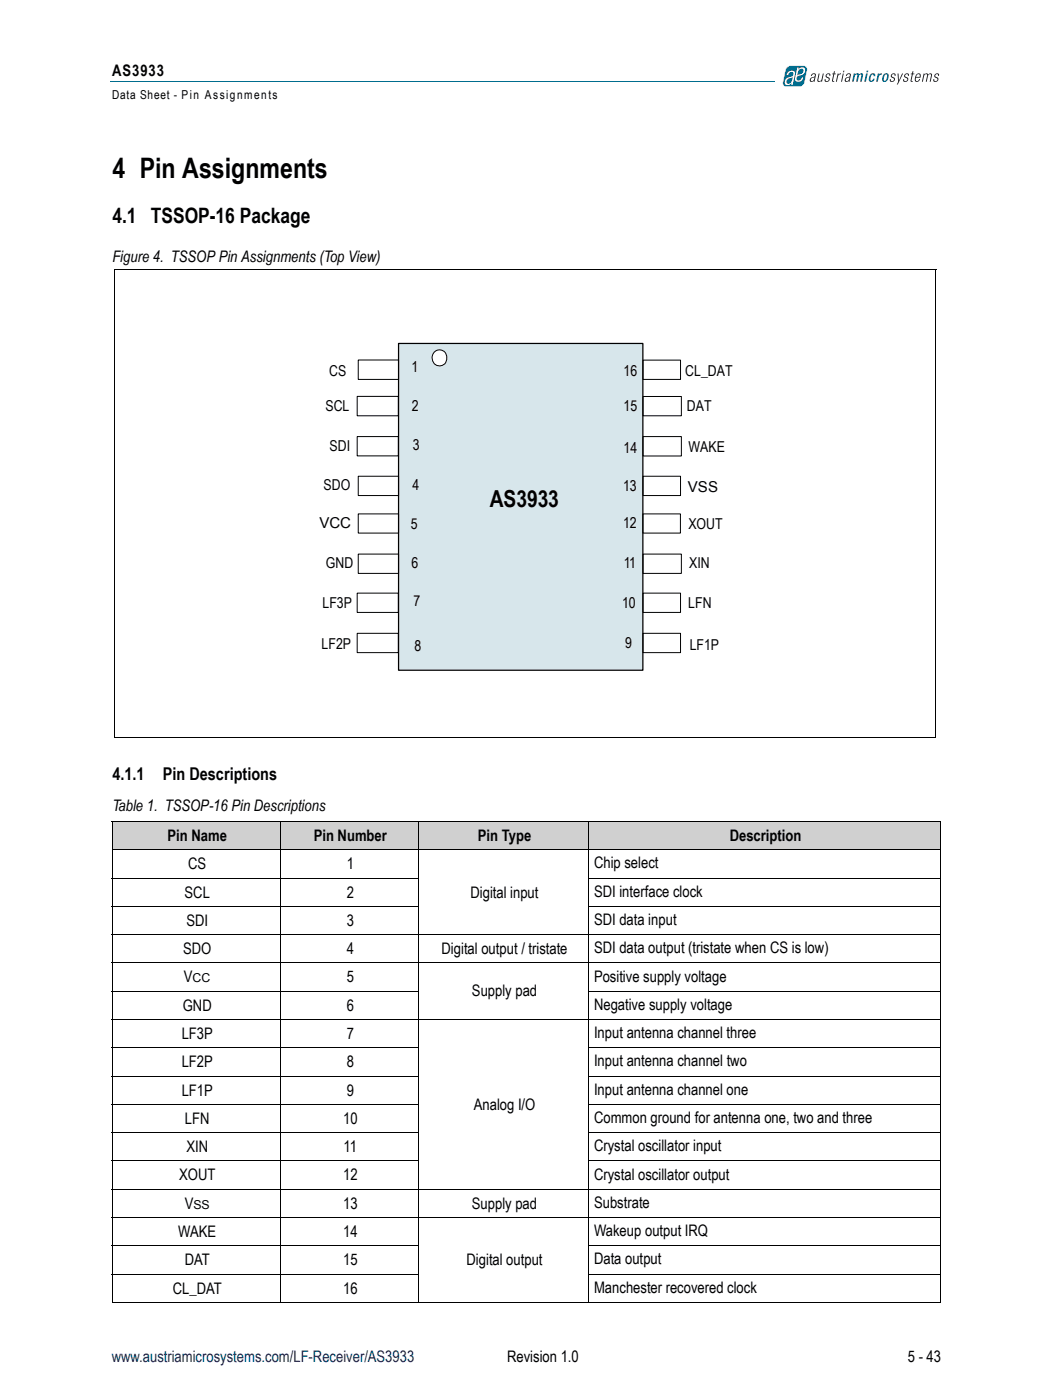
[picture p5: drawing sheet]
<svg xmlns="http://www.w3.org/2000/svg" width="210mm" height="279mm" viewBox="0 0 210 279" stroke-linecap="round" stroke-linejoin="round" font-family="sans-serif">
<path d="M22.1 16.2h132.5" fill="none" stroke="#006d8e" stroke-width=".2"/>
<path d="M157.1 13.4l.7-.3h2.5l.5 .1 .3 .6-.6 2.6a1.14 1.14 0 0 1-1 .9h-2.6l-.6-.2-.1-.7 .5-2.4z" fill="#006d8e"/>
<g fill="#fff">
<path d="M157.1 13.4l.7-.2h2.5a.66 .66 0 0 1 .7 .8l-.5 2.4a1.08 1.08 0 0 1-1 .9h-2.6a.66 .66 0 0 1-.7-.9l.6-2.4zM157.1 13.3l-.4 .7-.6 2.4 .2 .7 .6 .3h2.6a1.19 1.19 0 0 0 1.1-.9l.5-2.7-.3-.6-.5-.1h-2.5z"/>
<path d="M157.3 14.3a.85 .85 0 0 1 1.3 .2l-.4 2.4h-.3l.1-.4a.71 .71 0 0 1-1.1 .4 .71 .71 0 0 1-.1-1.2l1.1-.4a.46 .46 0 0 0 .4-.6 .46 .46 0 0 0-.6-.3l-.4 .6h-.4zM157.1 15.9l-.2 .6 .1 .2a.75 .75 0 0 0 1.1-.8l.1-.5z"/>
<path d="M159.1 13.5h.3l-.1 .4a.71 .71 0 0 1 1.1-.3 .71 .71 0 0 1 0 1.1l-1.1 .5a.46 .46 0 0 0-.3 .5 .46 .46 0 0 0 .6 .3l.4-.6h.3a.92 .92 0 0 1-.7 .9 .92 .92 0 0 1-1-.4zM159.5 13.9l-.4 1.2 .3-.2a.75 .75 0 0 0 .8-.3 .75 .75 0 0 0 0-.8l-.2-.1z"/>
</g>
<g fill="#1a171b">
<path d="M163.3 14.7h.2l-.2 1.5a.45 .45 0 0 0 .6-.4l.3-1.1h.2l-.4 1.6h-.2l.1-.2-.2 .1a.44 .44 0 0 1-.6 0z"/>
<path d="M164.9 14.8a.52 .52 0 0 1 .8 0v.3h-.2v-.2l-.2-.1-.4 .3v.1l.6 .4a.56 .56 0 0 1-.2 .7 .56 .56 0 0 1-.8-.2l.1-.3h.1a.32 .32 0 0 0 .2 .4 .32 .32 0 0 0 .4-.2 .32 .32 0 0 0-.1-.4l-.5-.3z"/>
<path d="M166.4 14.2h.2l-.1 .5h.3l-.1 .1h-.2l-.3 1.2v.1l.3 .1-.2 .1-.3-.1 .3-1.4h-.3l.1-.1h.2z"/>
<path d="M167.1 14.7h.2v.2l.5-.3v.2l-.5 .2-.3 1.3h-.2z"/>
<path d="M168.3 14.1h.2l-.1 .3h-.2zM168.2 14.7h.2l-.4 1.6h-.2z"/>
</g>
<g fill="#006d8e">
<path d="M170.4 14.7h.3l-.1 .1 .5-.2 .3 .3 .2-.2a.43 .43 0 0 1 .6 .1l-.3 1.5h-.3l.3-1.3-.2-.1-.3 .3-.3 1.1h-.3l.3-1.3-.2-.1-.3 .3-.3 1.1h-.3z"/>
<path d="M173.6 14.9a.56 .56 0 0 1 .6-.3 .56 .56 0 0 1 .5 .4l-.1 .2h-.3v-.3h-.2a.96 .96 0 0 0-.4 1.1l.3 .1 .2-.4h.3a.6 .6 0 0 1-.5 .6 .6 .6 0 0 1-.7-.5z"/>
<path d="M175.2 14.7h.3l-.1 .2 .3-.3h.3l-.1 .4-.4 .1-.4 1.2h-.3z"/>
<path d="M172.9 14.1h.4l-.1 .3h-.4zM172.8 14.7h.3l-.3 1.6h-.4z"/>
<path d="M176.6 14.9l-.1 .3a.64 .64 0 0 0 0 .9 .92 .92 0 0 0 .5-1.2zM176.3 14.9a.56 .56 0 0 1 .6-.3 .56 .56 0 0 1 .4 .5 .85 .85 0 0 1-.3 1 .85 .85 0 0 1-1 0v-.6z"/>
</g>
<g fill="#1a171b">
<path d="M177.9 14.8a.52 .52 0 0 1 .8 0v.3h-.2v-.2l-.2-.1-.4 .3v.1l.6 .4a.56 .56 0 0 1-.2 .7 .56 .56 0 0 1-.8-.2l.1-.3h.2a.32 .32 0 0 0 .1 .4 .32 .32 0 0 0 .5-.2 .32 .32 0 0 0-.2-.4l-.5-.3z"/>
<path d="M179.1 14.7h.2v1.4l.7-1.4h.2l-1.1 2.2h-.2l.3-.6z"/>
<path d="M180.5 14.8a.52 .52 0 0 1 .8 0v.3h-.2l.1-.2-.2-.1-.4 .3v.1l.6 .4a.56 .56 0 0 1-.3 .7 .56 .56 0 0 1-.7-.2v-.3h.2a.32 .32 0 0 0 .2 .4 .32 .32 0 0 0 .4-.2 .32 .32 0 0 0-.1-.4l-.5-.3z"/>
<path d="M182.1 14.2h.2l-.1 .5h.3l-.1 .1h-.3l-.2 1.2v.1l.2 .1-.1 .1-.3-.1 .2-1.4h-.2v-.1h.3z"/>
<path d="M184.3 14.7h.2l-.1 .2a.4 .4 0 0 1 .4-.3 .4 .4 0 0 1 .4 .3l.1-.1a.41 .41 0 0 1 .7 0l-.3 1.5h-.2l.2-1.5a.43 .43 0 0 0-.6 .4l-.2 1.1h-.2l.2-1.5a.42 .42 0 0 0-.5 .4l-.3 1.1h-.2z"/>
<path d="M186.5 14.8a.52 .52 0 0 1 .9 0l-.1 .3h-.1v-.2l-.2-.1-.4 .3v.1l.6 .4a.56 .56 0 0 1-.2 .7 .56 .56 0 0 1-.8-.2v-.3h.2a.32 .32 0 0 0 .2 .4 .32 .32 0 0 0 .4-.2 .32 .32 0 0 0-.1-.4l-.5-.3z"/>
<path d="M183.1 14.8l-.3 .6h.7l-.1-.6zM182.9 14.9a.47 .47 0 0 1 .5-.3 .47 .47 0 0 1 .3 .5v.4h-.9l-.1 .5 .3 .2 .4-.4h.2a.54 .54 0 0 1-.5 .5 .54 .54 0 0 1-.6-.4z"/>
<path d="M161.8 15.7v.3l.2 .2a.7 .7 0 0 0 .5-.8zM161.9 14.9a.54 .54 0 0 1 .9-.1l-.3 1.5h-.2l.1-.2a.44 .44 0 0 1-.7 .1 .44 .44 0 0 1 .1-.7l.7-.2v-.5a.39 .39 0 0 0-.5 .4h-.2z"/>
<path d="M168.8 15.7v.3l.2 .2a.7 .7 0 0 0 .5-.8zM168.9 14.9a.54 .54 0 0 1 .9-.1l-.3 1.5h-.2l.1-.2a.44 .44 0 0 1-.7 .1 .44 .44 0 0 1 .1-.7l.7-.2v-.5a.39 .39 0 0 0-.5 .4h-.2z"/>
</g>
<g fill="#d0d0d0">
<path d="M22.4 163.9h33.6v5.7h-33.6z"/>
<path d="M56 163.9h27.5v5.7h-27.5z"/>
<path d="M83.5 163.9h34v5.7h-34z"/>
<path d="M117.5 163.9h70.2v5.7h-70.2z"/>
</g>
<g fill="none" stroke="#000" stroke-width=".2">
<path d="M22.3 163.9h165.5M22.3 175.2h61.3M22.4 164v95.8M56 163.9v96.1M83.5 163.9v96.1M117.4 175.2h70.3M117.5 163.9v96.1M187.7 164v5.6M187.7 169.6v90.3M187.8 169.6h-165.5M22.3 180.9h61.3M22.3 186.5h165.4"/>
<path d="M22.3 192.2h165.4M22.3 197.8h61.3M117.4 180.9h70.3M117.4 197.8h70.3M22.3 203.5h165.4M22.3 209.1h61.3M22.3 214.7h61.3M117.4 209.1h70.3M117.4 214.7h70.3M22.3 220.4h61.3M22.3 226h61.3M22.3 231.7h61.3"/>
<path d="M22.3 237.3h165.4M117.4 220.4h70.3M117.4 226h70.3M117.4 231.7h70.3M22.3 243h165.4M22.3 248.6h61.3M22.3 254.3h61.3M22.3 259.9h95.1M117.4 248.6h70.3M117.4 254.3h70.3M117.5 259.9h70.2"/>
</g>
<path d="M63.4 68h83.2v66.3h-83.2z" fill="#fff"/>
<path d="M79.5 68.5h48.8v65.3h-48.8z" fill="#d7e6eb"/>
<path d="M79.5 68.5h48.8v65.3h-48.8z" fill="none" stroke="#000" stroke-width=".25"/>
<path d="M71.3 79.1h8.2v3.9h-8.2zM71.3 87.1h8.2v3.9h-8.2zM71.3 118.4h8.2v3.8h-8.2zM71.5 110.6h8v3.8h-8zM71.5 102.6h8v3.8h-8z" fill="none" stroke="#000" stroke-width=".2"/>
<path d="M86.6 70.4a1.52 1.52 0 0 1 2-.3 1.52 1.52 0 0 1 .4 2.1 1.53 1.53 0 0 1-2.3 .5 1.53 1.53 0 0 1-.1-2.3z" fill-rule="evenodd" fill="#fff"/>
<g fill="none" stroke="#000" stroke-width=".2">
<path d="M22.9 53.7h163.9M22.9 53.6v93.6M186.7 53.7v93.6M71.5 71.8h8v3.9h-8zM86.6 70.4a1.52 1.52 0 0 1 2-.3 1.52 1.52 0 0 1 .4 2.1 1.53 1.53 0 0 1-2.3 .5 1.53 1.53 0 0 1-.1-2.3zM128.3 79.1h7.7v3.9h-7.7zM128.3 71.9h7.5v3.8h-7.5zM71.5 95h8v3.9h-8zM128.3 87.1h7.7v3.9h-7.7zM128.3 95h7.5v3.9h-7.5zM128.3 102.6h7.5v3.8h-7.5zM128.3 110.6h7.7v3.8h-7.7z"/>
<path d="M128.3 118.4h7.5v3.8h-7.5zM71.3 126.4h8.2v3.8h-8.2zM128.3 126.4h7.5v3.8h-7.5zM22.9 147.2h163.8"/>
</g>
<text font-size="5.6" x="22.4" y="35.5">4 Pin Assignments</text>
<text font-size="4.7" x="97.7" y="101.2">AS3933</text>
<text font-size="4.2" x="22.4" y="44.4">4.1 TSSOP-16 Package</text>
<g font-size="3.5">
<text x="22.4" y="155.7">4.1.1</text>
<text x="32.5" y="155.7">Pin Descriptions</text>
</g>
<g font-size="3.2">
<text x="22.4" y="15.2">AS3933</text>
<text x="22.4" y="52.2">Figure 4. TSSOP Pin Assignments (Top View)</text>
<text x="22.4" y="161.8">Table 1. TSSOP-16 Pin Descriptions</text>
<text x="33.4" y="167.8">Pin Name</text>
<text x="62.6" y="167.8">Pin Number</text>
<text x="95.4" y="167.8">Pin Type</text>
<text x="145.6" y="167.8">Description</text>
<text x="37.5" y="173.5">CS</text>
<text x="69.2" y="173.5">1</text>
<text x="118.5" y="173.3">Chip select</text>
<text x="36.8" y="179.1">SCL</text>
<text x="69.2" y="179.1">2</text>
<text x="93.9" y="179.1">Digital input</text>
<text x="118.5" y="178.9">SDI interface clock</text>
<text x="37.2" y="184.8">SDI</text>
<text x="69.2" y="184.8">3</text>
<text x="118.5" y="184.6">SDI data input</text>
<text x="36.5" y="190.4">SDO</text>
<text x="69.2" y="190.4">4</text>
<text x="88.1" y="190.4">Digital output / tristate</text>
<text x="118.5" y="190.2">SDI data output (tristate when CS is low)</text>
<text x="36.7" y="196.1">V</text>
<text x="69.2" y="196.1">5</text>
<text x="118.5" y="195.9">Positive supply voltage</text>
<text x="36.5" y="201.7">GND</text>
<text x="69.2" y="201.7">6</text>
<text x="94.2" y="198.9">Supply pad</text>
<text x="118.5" y="201.5">Negative supply voltage</text>
<text x="36.3" y="207.3">LF3P</text>
<text x="69.2" y="207.3">7</text>
<text x="118.5" y="207.2">Input antenna channel three</text>
<text x="36.3" y="213">LF2P</text>
<text x="69.2" y="213">8</text>
<text x="118.5" y="212.8">Input antenna channel two</text>
<text x="36.3" y="218.6">LF1P</text>
<text x="69.2" y="218.6">9</text>
<text x="94.5" y="221.5">Analog I/O</text>
<text x="118.5" y="218.4">Input antenna channel one</text>
<text x="36.9" y="224.3">LFN</text>
<text x="68.5" y="224.3">10</text>
<text x="118.5" y="224.1">Common ground for antenna one, two and three</text>
<text x="37.2" y="229.9">XIN</text>
<text x="68.6" y="229.9">11</text>
<text x="118.5" y="229.7">Crystal oscillator input</text>
<text x="35.8" y="235.6">XOUT</text>
<text x="68.5" y="235.6">12</text>
<text x="118.5" y="235.4">Crystal oscillator output</text>
<text x="36.9" y="241.2">V</text>
<text x="68.5" y="241.2">13</text>
<text x="94.2" y="241.2">Supply pad</text>
<text x="118.5" y="241">Substrate</text>
<text x="35.6" y="246.9">WAKE</text>
<text x="68.5" y="246.9">14</text>
<text x="118.5" y="246.7">Wakeup output IRQ</text>
<text x="36.9" y="252.5">DAT</text>
<text x="68.5" y="252.5">15</text>
<text x="93.1" y="252.5">Digital output</text>
<text x="118.5" y="252.3">Data output</text>
<text x="118.5" y="258">Manchester recovered clock</text>
<text x="34.5" y="258.2">CL_DAT</text>
<text x="68.5" y="258.2">16</text>
<text x="101.2" y="271.9">Revision 1.0</text>
<text x="181.1" y="271.9">5 - 43</text>
</g>
<text font-size="3.2" fill="#000096" x="22.3" y="271.9">www.austriamicrosystems.com/LF-Receiver/AS3933</text>
<g font-size="3">
<text x="65.7" y="75">CS</text>
<text x="82.1" y="74.3">1</text>
<text x="124.4" y="75">16</text>
<text x="136.7" y="75">CL_DAT</text>
<text x="65" y="82.1">SCL</text>
<text x="82.2" y="82">2</text>
<text x="124.4" y="82.1">15</text>
<text x="137.1" y="82.1">DAT</text>
<text x="82.4" y="89.7">3</text>
<text x="65.7" y="90">SDI</text>
<text x="124.4" y="90.3">14</text>
<text x="137.4" y="90.2">WAKE</text>
<text x="64.6" y="97.8">SDO</text>
<text x="82.3" y="97.7">4</text>
<text x="124.3" y="98.1">13</text>
<text x="137.3" y="98.2">VSS</text>
<text x="63.7" y="105.4">VCC</text>
<text x="82" y="105.5">5</text>
<text x="124.3" y="105.3">12</text>
<text x="137.4" y="105.5">XOUT</text>
<text x="65" y="113.4">GND</text>
<text x="82.1" y="113.4">6</text>
<text x="124.5" y="113.4">11</text>
<text x="137.5" y="113.4">XIN</text>
<text x="64.3" y="121.4">LF3P</text>
<text x="82.5" y="121">7</text>
<text x="124.1" y="121.3">10</text>
<text x="137.3" y="121.3">LFN</text>
<text x="64.2" y="129.5">LF2P</text>
<text x="82.7" y="129.9">8</text>
<text x="124.8" y="129.3">9</text>
<text x="137.6" y="129.7">LF1P</text>
</g>
<g font-size="2.5">
<text x="22.4" y="19.8">Data Sheet - Pin Assignments</text>
<text x="38.4" y="196.1">CC</text>
<text x="38.6" y="241.2">SS</text>
</g>
</svg>
